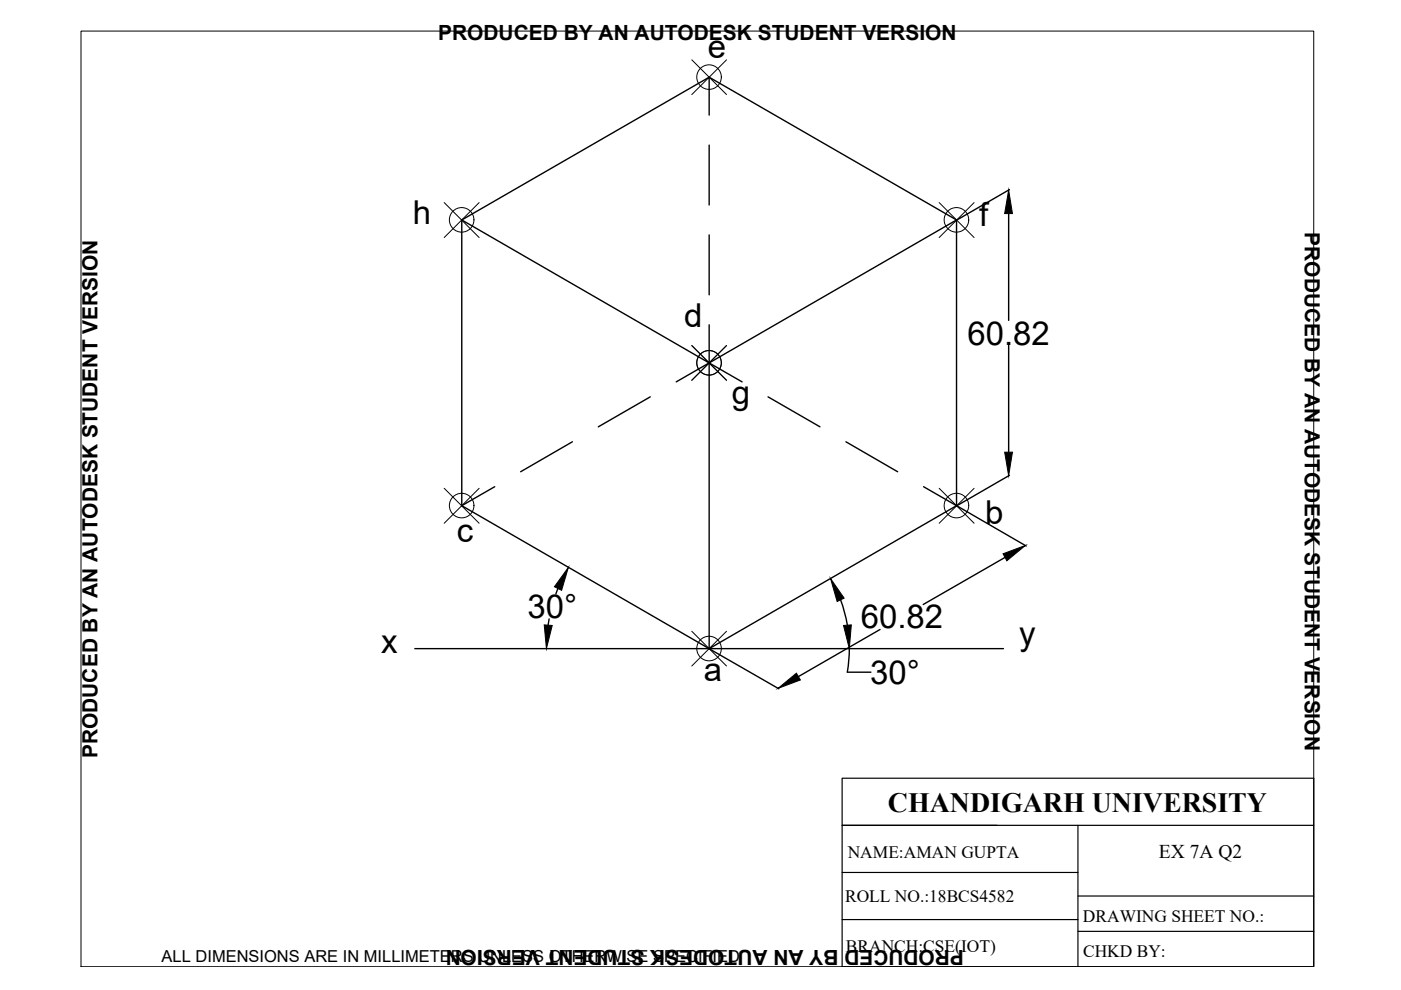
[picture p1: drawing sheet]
<svg xmlns="http://www.w3.org/2000/svg" width="297mm" height="210mm" viewBox="0 0 297 210" stroke-linecap="round" stroke-linejoin="round" font-family="sans-serif">
<!-- layer: thick continuous -->
<g fill="none" stroke="#000" stroke-width=".3">
<path d="M150.4 16.4l52.4 30.2-52.4 30.3-52.5-30.3M150.4 24.4v-8l-52.5 30.2M150.4 30.8v12.7M97.9 46.6v60.6M150.4 49.8v12.7M202.8 46.6v60.6M213.9 45.3v22.6M214 40.2l-11.1 6.4M150.4 68.9v68.6l14.7 8.5M213.9 73.2v22.7M121.4 93.7l-11 6.3M137.9 84.1l-11 6.4"/>
<path d="M143.4 81l7-4.1 6.9 4.1M162.8 84.1l11 6.4M179.4 93.7l10.9 6.3M104.9 103.2l-7 4M195.8 103.2l7 4-52.4 30.3-52.5-30.3M202.9 107.3l14.7 8.5M213.1 118.2l-17.4 10M214 100.8l-11.1 6.4M88 137.5h124.8M116.4 131.2l-.2 1.3M118.3 124.8l-.4 1.1M178.2 127.2l.9 2.6 .6 2.7"/>
<path d="M180.1 137.5l-.4 5M186.6 133.5l-17.3 10M179.6 142.5h5"/>
</g>
<g fill="none" stroke="#000" stroke-width=".21">
<path d="M17.2 6.6h261.3v198.4h-261.3zM146.7 12.7l7.3 7.4M154 12.7l-7.3 7.4M94.2 43l7.4 7.4M101.6 43l-7.4 7.4M199.1 43l7.4 7.4M206.5 43l-7.4 7.4M146.7 73.3l7.3 7.3M154 73.3l-7.3 7.3M94.2 103.5l7.4 7.4M101.6 103.5l-7.4 7.4M199.1 103.5l7.4 7.4"/>
<path d="M206.5 103.5l-7.4 7.4M146.7 133.8l7.3 7.4M154 133.8l-7.3 7.4"/>
<circle cx="150.3" cy="16.3" r="2.6"/>
<circle cx="97.9" cy="46.6" r="2.6"/>
<circle cx="202.8" cy="46.6" r="2.6"/>
<circle cx="150.3" cy="76.9" r="2.6"/>
<circle cx="97.9" cy="107.2" r="2.6"/>
<circle cx="202.8" cy="107.2" r="2.6"/>
<circle cx="150.3" cy="137.5" r="2.6"/>
</g>
<path d="M213.9 40.3l.8 5h-1.7zM213 95.9h1.7l-.8 5zM212.7 117.4l4.7-1.8-3.9 3.3zM115.4 132.5l1.7 .1-1.2 4.9zM120.5 120.3l-1.4 4.9-1.6-.8zM176.1 122.7l2.9 4.1-1.5 .7zM178.8 132.6l1.7-.1-.4 5zM165 146l3.9-3.3 .8 1.5z" fill="#000" stroke="#000" stroke-width=".21"/>
<!-- layer: 0 -->
<path d="M178.5 165h100v40h-100zM178.5 175h100M228.5 175v30M178.5 195h50M178.5 185h50M228.5 190h50M228.5 197.5h50" fill="none" stroke="#000" stroke-width=".25"/>
<g font-size="7">
<text x="150.1" y="12.2">e</text>
<text x="87.5" y="47.4">h</text>
<text x="207.6" y="47.9">f</text>
<text x="145.1" y="69.2">d</text>
<text x="205.1" y="73.1">60.82</text>
<text x="155.1" y="85.6">g</text>
<text x="208.9" y="111.2">b</text>
<text x="96.9" y="115">c</text>
<text x="111.8" y="131">30°</text>
<text x="182.5" y="133.3">60.82</text>
<text x="216.1" y="136.8">y</text>
<text x="80.8" y="138.5">x</text>
<text x="149.3" y="144.3">a</text>
<text x="184.5" y="145">30°</text>
</g>
<text font-size="5.9" x="188.2" y="172.2">CHANDIGARH UNIVERSITY</text>
<g font-size="4.4">
<text x="92.9" y="8.5">PRODUCED BY AN AUTODESK STUDENT VERSION</text>
<text x="276.6" y="49.3" transform="rotate(90 276.6 49.3)">PRODUCED BY AN AUTODESK STUDENT VERSION</text>
<text x="20.6" y="160.7" transform="rotate(-90 20.6 160.7)">PRODUCED BY AN AUTODESK STUDENT VERSION</text>
<text x="204.4" y="201.5" transform="rotate(180 204.4 201.5)">PRODUCED BY AN AUTODESK STUDENT VERSION</text>
</g>
<text font-size="4.1" x="245.7" y="182">EX 7A Q2</text>
<g font-size="3.7">
<text x="179.7" y="182">NAME:AMAN GUPTA</text>
<text x="179.2" y="191.2">ROLL NO.:18BCS4582</text>
<text x="229.6" y="195.4">DRAWING SHEET NO.:</text>
<text x="179.4" y="201.9">BRANCH:CSE(IOT)</text>
<text x="229.6" y="202.8">CHKD BY:</text>
</g>
<text font-size="3.5" x="34.3" y="203.9">ALL DIMENSIONS ARE IN MILLIMETERS UNLESS OTHERWISE SPECIFIED</text>
</svg>
